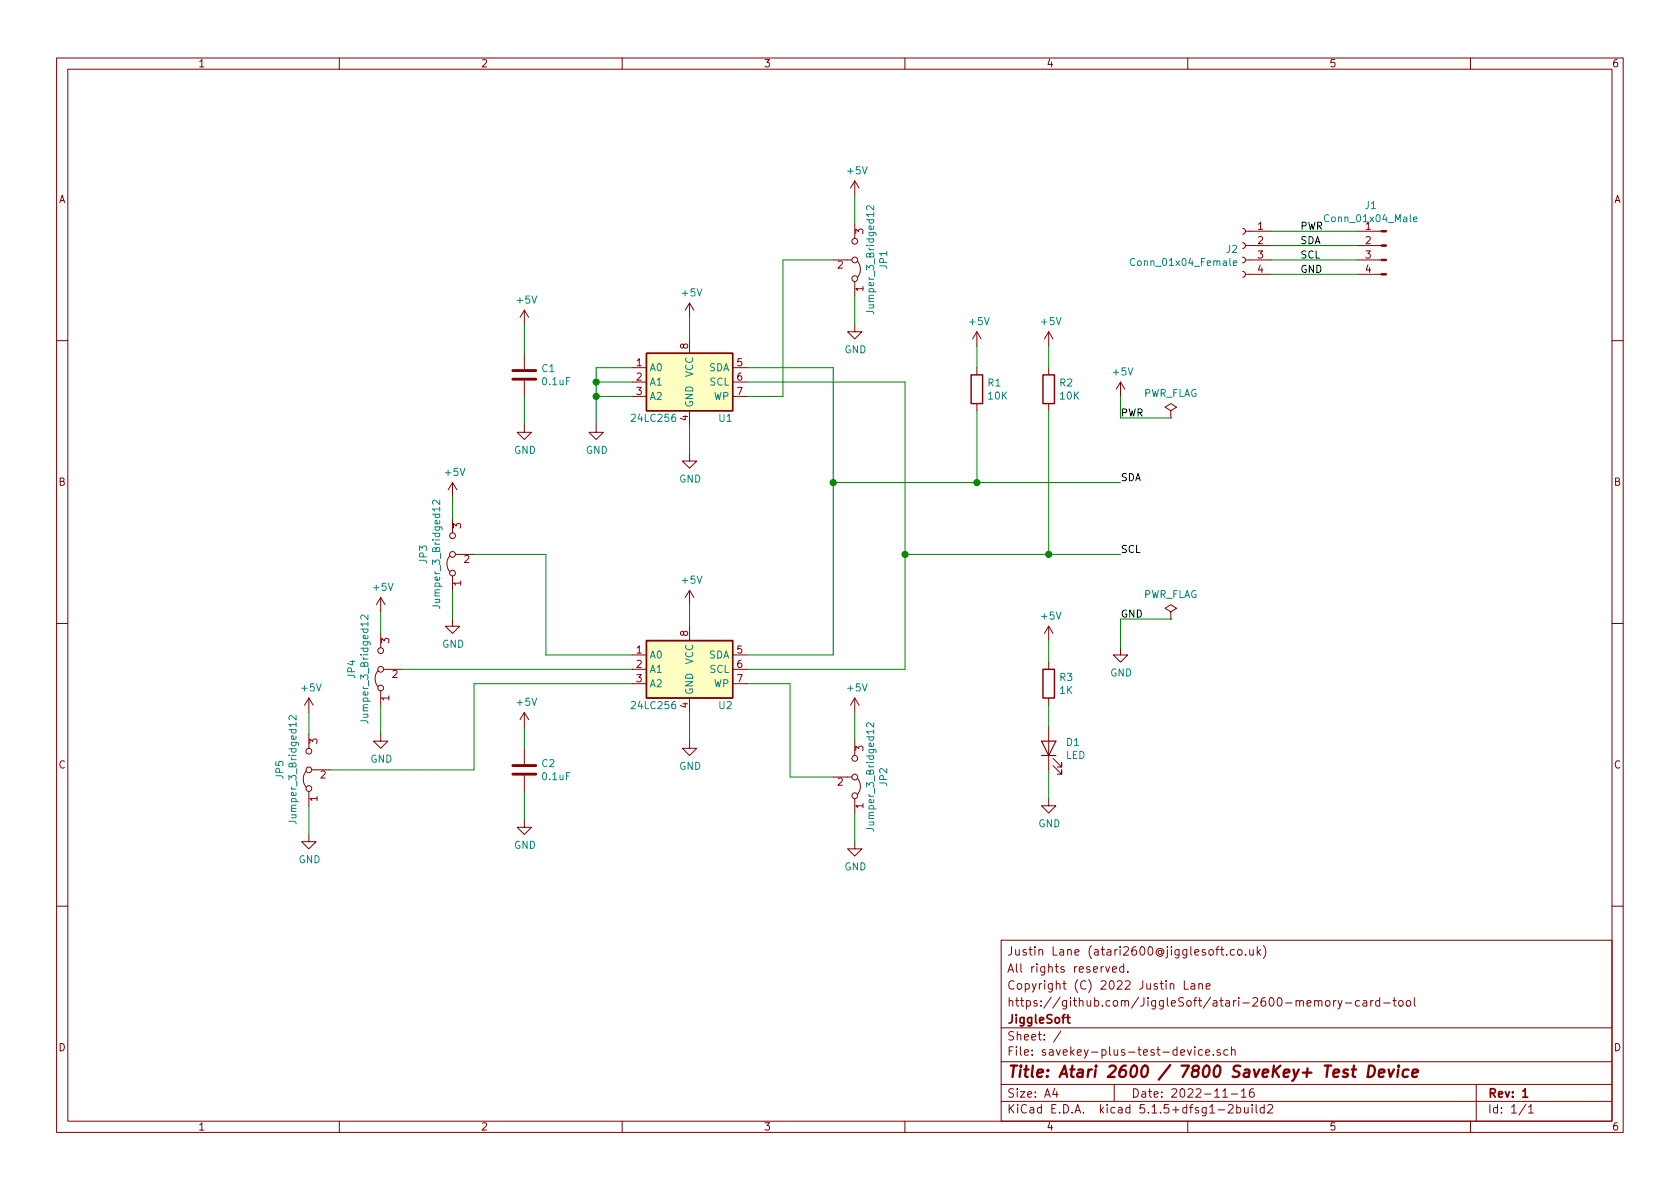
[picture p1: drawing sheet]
EESchema Schematic File Version 4
EELAYER 30 0
EELAYER END
$Descr A4 11693 8268
encoding utf-8
Sheet 1 1
Title "Atari 2600 / 7800 SaveKey+ Test Device"
Date "2022-11-16"
Rev "1"
Comp "JiggleSoft"
Comment1 "https://github.com/JiggleSoft/atari-2600-memory-card-tool"
Comment2 "Copyright (C) 2022 Justin Lane"
Comment3 "All rights reserved."
Comment4 "Justin Lane (atari2600@jigglesoft.co.uk)"
$EndDescr
$Comp
L Memory_EEPROM:24LC256 U1
U 1 1
P 4800 2650
F 0 "U1" H 5050 2400 50  0000 C CNN
F 1 "24LC256" H 4550 2400 50  0000 C CNN
F 2 "Package_DIP:DIP-8_W7.62mm_Socket" H 4800 2650 50  0001 C CNN
F 3 "http://ww1.microchip.com/downloads/en/devicedoc/21203m.pdf" H 4800 2650 50  0001 C CNN
	1    4800 2650
	1    0    0    -1  
$EndComp
$Comp
L Device:R R1
U 1 1
P 6800 2700
F 0 "R1" H 6870 2746 50  0000 L CNN
F 1 "10K" H 6870 2655 50  0000 L CNN
F 2 "Resistor_THT:R_Axial_DIN0207_L6.3mm_D2.5mm_P7.62mm_Horizontal" V 6730 2700 50  0001 C CNN
F 3 "~" H 6800 2700 50  0001 C CNN
	1    6800 2700
	1    0    0    -1  
$EndComp
$Comp
L Device:R R2
U 1 1
P 7300 2700
F 0 "R2" H 7370 2746 50  0000 L CNN
F 1 "10K" H 7370 2655 50  0000 L CNN
F 2 "Resistor_THT:R_Axial_DIN0207_L6.3mm_D2.5mm_P7.62mm_Horizontal" V 7230 2700 50  0001 C CNN
F 3 "~" H 7300 2700 50  0001 C CNN
	1    7300 2700
	1    0    0    -1  
$EndComp
$Comp
L Device:R R3
U 1 1
P 7300 4750
F 0 "R3" H 7370 4796 50  0000 L CNN
F 1 "1K" H 7370 4705 50  0000 L CNN
F 2 "Resistor_THT:R_Axial_DIN0207_L6.3mm_D2.5mm_P7.62mm_Horizontal" V 7230 4750 50  0001 C CNN
F 3 "~" H 7300 4750 50  0001 C CNN
	1    7300 4750
	1    0    0    -1  
$EndComp
$Comp
L Device:LED D1
U 1 1
P 7300 5200
F 0 "D1" V 7339 5083 50  0000 R CNN
F 1 "LED" V 7248 5083 50  0000 R CNN
F 2 "LED_THT:LED_D5.0mm" H 7300 5200 50  0001 C CNN
F 3 "~" H 7300 5200 50  0001 C CNN
	1    7300 5200
	0    -1   -1   0   
$EndComp
$Comp
L Memory_EEPROM:24LC256 U2
U 1 1
P 4800 4650
F 0 "U2" H 5050 4400 50  0000 C CNN
F 1 "24LC256" H 4550 4400 50  0000 C CNN
F 2 "Package_DIP:DIP-8_W7.62mm_Socket" H 4800 4650 50  0001 C CNN
F 3 "http://ww1.microchip.com/downloads/en/devicedoc/21203m.pdf" H 4800 4650 50  0001 C CNN
	1    4800 4650
	1    0    0    -1  
$EndComp
Wire Wire Line
	5200 2550 5800 2550
Wire Wire Line
	5800 2550 5800 3350
Wire Wire Line
	5800 4550 5200 4550
Wire Wire Line
	5800 3350 6800 3350
Connection ~ 5800 3350
Wire Wire Line
	5800 3350 5800 4550
Wire Wire Line
	5200 4650 6300 4650
Wire Wire Line
	6300 4650 6300 3850
Wire Wire Line
	6300 2650 5200 2650
Wire Wire Line
	6300 3850 7300 3850
Connection ~ 6300 3850
Wire Wire Line
	6300 3850 6300 2650
$Comp
L Connector:Conn_01x04_Female J2
U 1 1
P 8650 1700
F 0 "J2" H 8678 1676 50  0000 L CNN
F 1 "Conn_01x04_Female" H 8678 1585 50  0000 L CNN
F 2 "Connector_PinSocket_2.54mm:PinSocket_1x04_P2.54mm_Vertical" H 8650 1700 50  0001 C CNN
F 3 "~" H 8650 1700 50  0001 C CNN
	1    8650 1700
	-1   0    0    -1  
$EndComp
Wire Wire Line
	6800 2850 6800 3350
Connection ~ 6800 3350
Wire Wire Line
	6800 3350 7800 3350
Wire Wire Line
	7300 2850 7300 3850
Connection ~ 7300 3850
Wire Wire Line
	7300 3850 7800 3850
$Comp
L power:+5V #PWR06
U 1 1
P 6800 2400
F 0 "#PWR06" H 6800 2250 50  0001 C CNN
F 1 "+5V" H 6815 2573 50  0000 C CNN
F 2 "" H 6800 2400 50  0001 C CNN
F 3 "" H 6800 2400 50  0001 C CNN
	1    6800 2400
	1    0    0    -1  
$EndComp
Wire Wire Line
	6800 2400 6800 2550
$Comp
L power:+5V #PWR07
U 1 1
P 7300 2400
F 0 "#PWR07" H 7300 2250 50  0001 C CNN
F 1 "+5V" H 7315 2573 50  0000 C CNN
F 2 "" H 7300 2400 50  0001 C CNN
F 3 "" H 7300 2400 50  0001 C CNN
	1    7300 2400
	1    0    0    -1  
$EndComp
Wire Wire Line
	7300 2400 7300 2550
$Comp
L power:+5V #PWR02
U 1 1
P 4800 2200
F 0 "#PWR02" H 4800 2050 50  0001 C CNN
F 1 "+5V" H 4815 2373 50  0000 C CNN
F 2 "" H 4800 2200 50  0001 C CNN
F 3 "" H 4800 2200 50  0001 C CNN
	1    4800 2200
	1    0    0    -1  
$EndComp
Wire Wire Line
	4800 2200 4800 2350
Wire Wire Line
	4800 2950 4800 3150
Wire Wire Line
	4800 4950 4800 5150
$Comp
L power:+5V #PWR08
U 1 1
P 7300 4450
F 0 "#PWR08" H 7300 4300 50  0001 C CNN
F 1 "+5V" H 7315 4623 50  0000 C CNN
F 2 "" H 7300 4450 50  0001 C CNN
F 3 "" H 7300 4450 50  0001 C CNN
	1    7300 4450
	1    0    0    -1  
$EndComp
Wire Wire Line
	7300 4450 7300 4600
Wire Wire Line
	7300 4900 7300 5050
Wire Wire Line
	7300 5350 7300 5550
Wire Wire Line
	4150 2750 4150 2950
Wire Wire Line
	4150 2650 4400 2650
Wire Wire Line
	4400 2550 4150 2550
Wire Wire Line
	4150 2550 4150 2650
Wire Wire Line
	4150 2750 4400 2750
Connection ~ 4150 2650
Wire Wire Line
	4150 2650 4150 2750
Connection ~ 4150 2750
$Comp
L Jumper:Jumper_3_Bridged12 JP1
U 1 1
P 5950 1800
F 0 "JP1" H 5950 2004 50  0000 C CNN
F 1 "Jumper_3_Bridged12" H 5950 1913 50  0000 C CNN
F 2 "Connector_PinHeader_2.54mm:PinHeader_1x03_P2.54mm_Vertical" H 5950 1800 50  0001 C CNN
F 3 "~" H 5950 1800 50  0001 C CNN
	1    5950 1800
	0    1    -1   0   
$EndComp
$Comp
L Jumper:Jumper_3_Bridged12 JP2
U 1 1
P 5950 5400
F 0 "JP2" H 5950 5604 50  0000 C CNN
F 1 "Jumper_3_Bridged12" H 5950 5513 50  0000 C CNN
F 2 "Connector_PinHeader_2.54mm:PinHeader_1x03_P2.54mm_Vertical" H 5950 5400 50  0001 C CNN
F 3 "~" H 5950 5400 50  0001 C CNN
	1    5950 5400
	0    1    -1   0   
$EndComp
$Comp
L Jumper:Jumper_3_Bridged12 JP3
U 1 1
P 3150 3850
F 0 "JP3" H 3150 4054 50  0000 C CNN
F 1 "Jumper_3_Bridged12" H 3150 3963 50  0000 C CNN
F 2 "Connector_PinHeader_2.54mm:PinHeader_1x03_P2.54mm_Vertical" H 3150 3850 50  0001 C CNN
F 3 "~" H 3150 3850 50  0001 C CNN
	1    3150 3850
	0    -1   -1   0   
$EndComp
$Comp
L Jumper:Jumper_3_Bridged12 JP4
U 1 1
P 2650 4650
F 0 "JP4" H 2650 4854 50  0000 C CNN
F 1 "Jumper_3_Bridged12" H 2650 4763 50  0000 C CNN
F 2 "Connector_PinHeader_2.54mm:PinHeader_1x03_P2.54mm_Vertical" H 2650 4650 50  0001 C CNN
F 3 "~" H 2650 4650 50  0001 C CNN
	1    2650 4650
	0    -1   -1   0   
$EndComp
Wire Wire Line
	5950 5650 5950 5850
Wire Wire Line
	5950 4950 5950 5150
Wire Wire Line
	5200 4750 5500 4750
Wire Wire Line
	5500 4750 5500 5400
Wire Wire Line
	5500 5400 5800 5400
Wire Wire Line
	4400 4550 3800 4550
Wire Wire Line
	3800 4550 3800 3850
Wire Wire Line
	3800 3850 3300 3850
Wire Wire Line
	4400 4650 2800 4650
Wire Wire Line
	4400 4750 3300 4750
Wire Wire Line
	3300 4750 3300 5350
Wire Wire Line
	3300 5350 2300 5350
Wire Wire Line
	2650 4900 2650 5100
Wire Wire Line
	3150 4100 3150 4300
Wire Wire Line
	2150 5600 2150 5800
$Comp
L power:+5V #PWR0102
U 1 1
P 3150 3450
F 0 "#PWR0102" H 3150 3300 50  0001 C CNN
F 1 "+5V" H 3165 3623 50  0000 C CNN
F 2 "" H 3150 3450 50  0001 C CNN
F 3 "" H 3150 3450 50  0001 C CNN
	1    3150 3450
	1    0    0    -1  
$EndComp
Wire Wire Line
	3150 3450 3150 3600
$Comp
L power:+5V #PWR0103
U 1 1
P 2650 4250
F 0 "#PWR0103" H 2650 4100 50  0001 C CNN
F 1 "+5V" H 2665 4423 50  0000 C CNN
F 2 "" H 2650 4250 50  0001 C CNN
F 3 "" H 2650 4250 50  0001 C CNN
	1    2650 4250
	1    0    0    -1  
$EndComp
Wire Wire Line
	2650 4250 2650 4400
$Comp
L power:+5V #PWR0104
U 1 1
P 2150 4950
F 0 "#PWR0104" H 2150 4800 50  0001 C CNN
F 1 "+5V" H 2165 5123 50  0000 C CNN
F 2 "" H 2150 4950 50  0001 C CNN
F 3 "" H 2150 4950 50  0001 C CNN
	1    2150 4950
	1    0    0    -1  
$EndComp
Wire Wire Line
	2150 4950 2150 5100
Wire Wire Line
	3650 5050 3650 5200
Wire Wire Line
	3650 5500 3650 5700
$Comp
L Device:C C2
U 1 1
P 3650 5350
F 0 "C2" H 3765 5396 50  0000 L CNN
F 1 "0.1uF" H 3765 5305 50  0000 L CNN
F 2 "Capacitor_THT:C_Disc_D5.0mm_W2.5mm_P2.50mm" H 3688 5200 50  0001 C CNN
F 3 "~" H 3650 5350 50  0001 C CNN
	1    3650 5350
	1    0    0    -1  
$EndComp
$Comp
L Device:C C1
U 1 1
P 3650 2600
F 0 "C1" H 3765 2646 50  0000 L CNN
F 1 "0.1uF" H 3765 2555 50  0000 L CNN
F 2 "Capacitor_THT:C_Disc_D5.0mm_W2.5mm_P2.50mm" H 3688 2450 50  0001 C CNN
F 3 "~" H 3650 2600 50  0001 C CNN
	1    3650 2600
	1    0    0    -1  
$EndComp
$Comp
L power:+5V #PWR0101
U 1 1
P 3650 2250
F 0 "#PWR0101" H 3650 2100 50  0001 C CNN
F 1 "+5V" H 3665 2423 50  0000 C CNN
F 2 "" H 3650 2250 50  0001 C CNN
F 3 "" H 3650 2250 50  0001 C CNN
	1    3650 2250
	1    0    0    -1  
$EndComp
Wire Wire Line
	3650 2750 3650 2950
Wire Wire Line
	3650 2250 3650 2450
$Comp
L Connector:Conn_01x04_Male J1
U 1 1
P 9650 1700
F 0 "J1" H 9758 1981 50  0000 C CNN
F 1 "Conn_01x04_Male" H 9758 1890 50  0000 C CNN
F 2 "Connector_PinHeader_2.54mm:PinHeader_1x04_P2.54mm_Vertical" H 9650 1700 50  0001 C CNN
F 3 "~" H 9650 1700 50  0001 C CNN
	1    9650 1700
	-1   0    0    -1  
$EndComp
Text Label 9050 1800 0    50   ~ 0
SCL
Text Label 9050 1700 0    50   ~ 0
SDA
Text Label 9050 1600 0    50   ~ 0
PWR
Text Label 9050 1900 0    50   ~ 0
GND
Wire Wire Line
	9450 1900 8850 1900
Wire Wire Line
	9450 1600 8850 1600
Wire Wire Line
	9450 1700 8850 1700
Wire Wire Line
	9450 1800 8850 1800
Text Label 7800 3850 0    50   ~ 0
SCL
Text Label 7800 3350 0    50   ~ 0
SDA
Text Label 7800 2900 0    50   ~ 0
PWR
Text Label 7800 4300 0    50   ~ 0
GND
$Comp
L power:+5V #PWR0105
U 1 1
P 7800 2750
F 0 "#PWR0105" H 7800 2600 50  0001 C CNN
F 1 "+5V" H 7815 2923 50  0000 C CNN
F 2 "" H 7800 2750 50  0001 C CNN
F 3 "" H 7800 2750 50  0001 C CNN
	1    7800 2750
	1    0    0    -1  
$EndComp
Wire Wire Line
	7800 4300 7800 4500
Wire Wire Line
	5950 1350 5950 1550
Wire Wire Line
	5950 2050 5950 2250
Wire Wire Line
	5200 2750 5450 2750
Wire Wire Line
	5450 2750 5450 1800
Wire Wire Line
	5450 1800 5800 1800
$Comp
L power:GND #PWR0106
U 1 1
P 5950 2250
F 0 "#PWR0106" H 5950 2000 50  0001 C CNN
F 1 "GND" H 5955 2077 50  0000 C CNN
F 2 "" H 5950 2250 50  0001 C CNN
F 3 "" H 5950 2250 50  0001 C CNN
	1    5950 2250
	1    0    0    -1  
$EndComp
$Comp
L power:GND #PWR0107
U 1 1
P 4800 3150
F 0 "#PWR0107" H 4800 2900 50  0001 C CNN
F 1 "GND" H 4805 2977 50  0000 C CNN
F 2 "" H 4800 3150 50  0001 C CNN
F 3 "" H 4800 3150 50  0001 C CNN
	1    4800 3150
	1    0    0    -1  
$EndComp
$Comp
L power:GND #PWR0108
U 1 1
P 4150 2950
F 0 "#PWR0108" H 4150 2700 50  0001 C CNN
F 1 "GND" H 4155 2777 50  0000 C CNN
F 2 "" H 4150 2950 50  0001 C CNN
F 3 "" H 4150 2950 50  0001 C CNN
	1    4150 2950
	1    0    0    -1  
$EndComp
$Comp
L power:GND #PWR0109
U 1 1
P 3650 2950
F 0 "#PWR0109" H 3650 2700 50  0001 C CNN
F 1 "GND" H 3655 2777 50  0000 C CNN
F 2 "" H 3650 2950 50  0001 C CNN
F 3 "" H 3650 2950 50  0001 C CNN
	1    3650 2950
	1    0    0    -1  
$EndComp
$Comp
L power:GND #PWR0110
U 1 1
P 3150 4300
F 0 "#PWR0110" H 3150 4050 50  0001 C CNN
F 1 "GND" H 3155 4127 50  0000 C CNN
F 2 "" H 3150 4300 50  0001 C CNN
F 3 "" H 3150 4300 50  0001 C CNN
	1    3150 4300
	1    0    0    -1  
$EndComp
$Comp
L power:GND #PWR0111
U 1 1
P 2650 5100
F 0 "#PWR0111" H 2650 4850 50  0001 C CNN
F 1 "GND" H 2655 4927 50  0000 C CNN
F 2 "" H 2650 5100 50  0001 C CNN
F 3 "" H 2650 5100 50  0001 C CNN
	1    2650 5100
	1    0    0    -1  
$EndComp
$Comp
L power:GND #PWR0112
U 1 1
P 2150 5800
F 0 "#PWR0112" H 2150 5550 50  0001 C CNN
F 1 "GND" H 2155 5627 50  0000 C CNN
F 2 "" H 2150 5800 50  0001 C CNN
F 3 "" H 2150 5800 50  0001 C CNN
	1    2150 5800
	1    0    0    -1  
$EndComp
$Comp
L power:GND #PWR0113
U 1 1
P 3650 5700
F 0 "#PWR0113" H 3650 5450 50  0001 C CNN
F 1 "GND" H 3655 5527 50  0000 C CNN
F 2 "" H 3650 5700 50  0001 C CNN
F 3 "" H 3650 5700 50  0001 C CNN
	1    3650 5700
	1    0    0    -1  
$EndComp
$Comp
L power:GND #PWR0114
U 1 1
P 5950 5850
F 0 "#PWR0114" H 5950 5600 50  0001 C CNN
F 1 "GND" H 5955 5677 50  0000 C CNN
F 2 "" H 5950 5850 50  0001 C CNN
F 3 "" H 5950 5850 50  0001 C CNN
	1    5950 5850
	1    0    0    -1  
$EndComp
$Comp
L power:GND #PWR0115
U 1 1
P 7300 5550
F 0 "#PWR0115" H 7300 5300 50  0001 C CNN
F 1 "GND" H 7305 5377 50  0000 C CNN
F 2 "" H 7300 5550 50  0001 C CNN
F 3 "" H 7300 5550 50  0001 C CNN
	1    7300 5550
	1    0    0    -1  
$EndComp
$Comp
L power:GND #PWR0116
U 1 1
P 7800 4500
F 0 "#PWR0116" H 7800 4250 50  0001 C CNN
F 1 "GND" H 7805 4327 50  0000 C CNN
F 2 "" H 7800 4500 50  0001 C CNN
F 3 "" H 7800 4500 50  0001 C CNN
	1    7800 4500
	1    0    0    -1  
$EndComp
$Comp
L power:GND #PWR0117
U 1 1
P 4800 5150
F 0 "#PWR0117" H 4800 4900 50  0001 C CNN
F 1 "GND" H 4805 4977 50  0000 C CNN
F 2 "" H 4800 5150 50  0001 C CNN
F 3 "" H 4800 5150 50  0001 C CNN
	1    4800 5150
	1    0    0    -1  
$EndComp
Wire Wire Line
	7800 2750 7800 2900
Wire Wire Line
	7800 2900 8150 2900
$Comp
L power:PWR_FLAG #FLG0101
U 1 1
P 8150 2900
F 0 "#FLG0101" H 8150 2975 50  0001 C CNN
F 1 "PWR_FLAG" H 8150 3073 50  0000 C CNN
F 2 "" H 8150 2900 50  0001 C CNN
F 3 "~" H 8150 2900 50  0001 C CNN
	1    8150 2900
	1    0    0    -1  
$EndComp
$Comp
L power:+5V #PWR0118
U 1 1
P 5950 1350
F 0 "#PWR0118" H 5950 1200 50  0001 C CNN
F 1 "+5V" H 5965 1523 50  0000 C CNN
F 2 "" H 5950 1350 50  0001 C CNN
F 3 "" H 5950 1350 50  0001 C CNN
	1    5950 1350
	1    0    0    -1  
$EndComp
$Comp
L power:+5V #PWR0119
U 1 1
P 4800 4200
F 0 "#PWR0119" H 4800 4050 50  0001 C CNN
F 1 "+5V" H 4815 4373 50  0000 C CNN
F 2 "" H 4800 4200 50  0001 C CNN
F 3 "" H 4800 4200 50  0001 C CNN
	1    4800 4200
	1    0    0    -1  
$EndComp
Wire Wire Line
	4800 4200 4800 4350
$Comp
L power:+5V #PWR0120
U 1 1
P 5950 4950
F 0 "#PWR0120" H 5950 4800 50  0001 C CNN
F 1 "+5V" H 5965 5123 50  0000 C CNN
F 2 "" H 5950 4950 50  0001 C CNN
F 3 "" H 5950 4950 50  0001 C CNN
	1    5950 4950
	1    0    0    -1  
$EndComp
$Comp
L power:+5V #PWR0121
U 1 1
P 3650 5050
F 0 "#PWR0121" H 3650 4900 50  0001 C CNN
F 1 "+5V" H 3665 5223 50  0000 C CNN
F 2 "" H 3650 5050 50  0001 C CNN
F 3 "" H 3650 5050 50  0001 C CNN
	1    3650 5050
	1    0    0    -1  
$EndComp
$Comp
L power:PWR_FLAG #FLG0102
U 1 1
P 8150 4300
F 0 "#FLG0102" H 8150 4375 50  0001 C CNN
F 1 "PWR_FLAG" H 8150 4473 50  0000 C CNN
F 2 "" H 8150 4300 50  0001 C CNN
F 3 "~" H 8150 4300 50  0001 C CNN
	1    8150 4300
	1    0    0    -1  
$EndComp
Wire Wire Line
	7800 4300 8150 4300
$Comp
L Jumper:Jumper_3_Bridged12 JP5
U 1 1
P 2150 5350
F 0 "JP5" H 2150 5554 50  0000 C CNN
F 1 "Jumper_3_Bridged12" H 2150 5463 50  0000 C CNN
F 2 "Connector_PinHeader_2.54mm:PinHeader_1x03_P2.54mm_Vertical" H 2150 5350 50  0001 C CNN
F 3 "~" H 2150 5350 50  0001 C CNN
	1    2150 5350
	0    -1   -1   0   
$EndComp
$EndSCHEMATC
